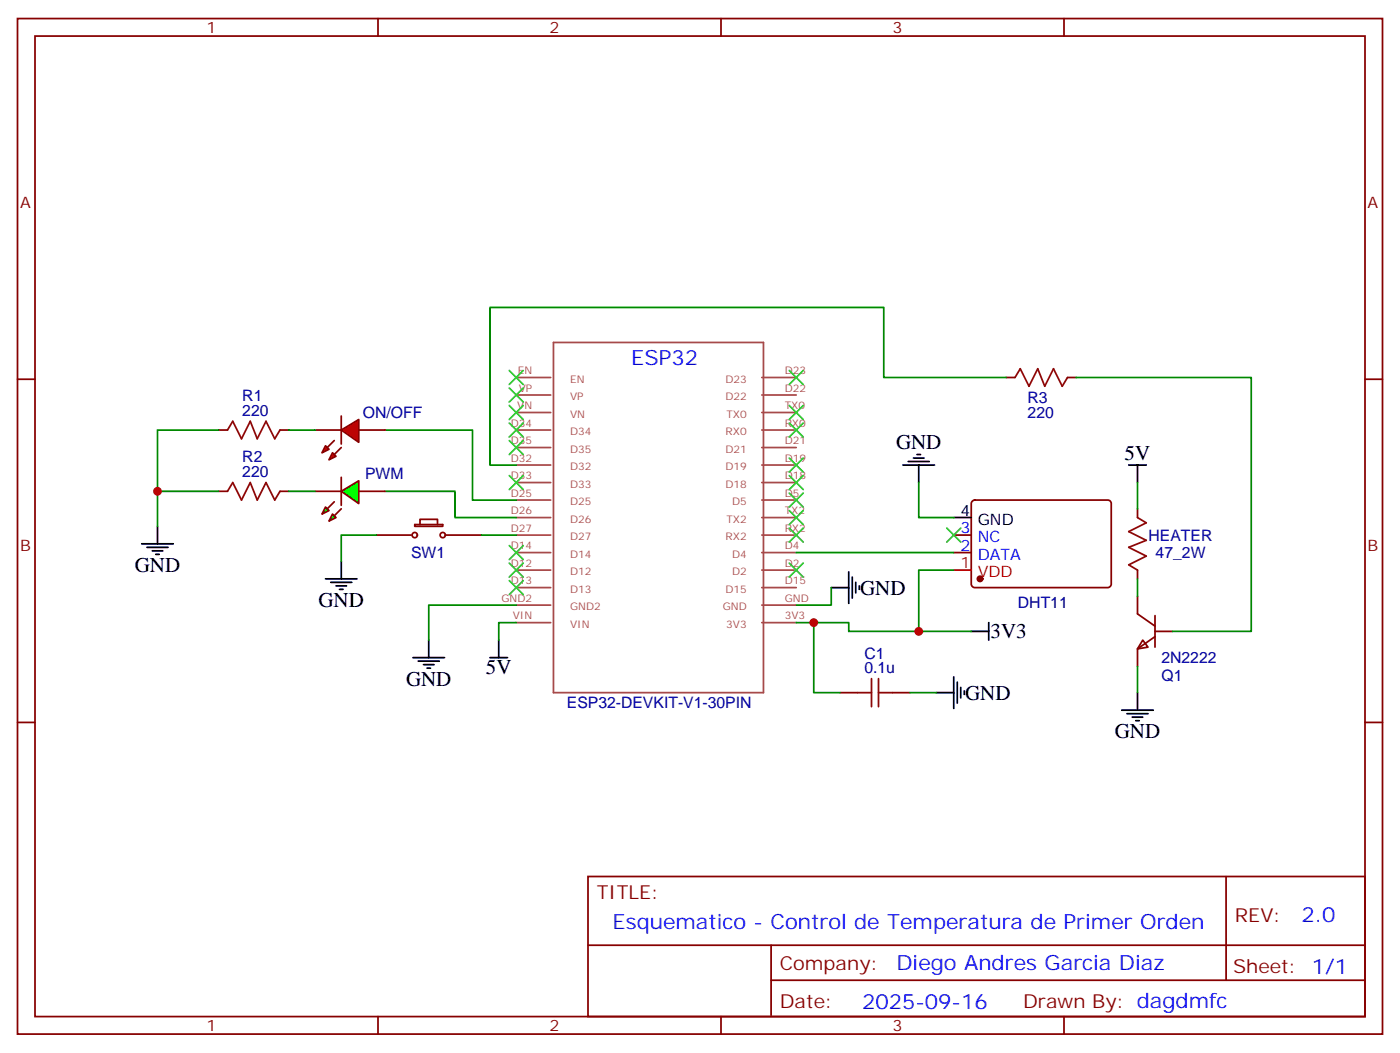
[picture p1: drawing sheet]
<svg xmlns="http://www.w3.org/2000/svg" width="282mm" height="212mm" viewBox="0 0 282 212" stroke-linecap="round" stroke-linejoin="round" font-family="sans-serif">
<g fill="none" stroke="#870000" stroke-width=".35">
<path d="M3.5 3.7h275.2v204.7h-275.2zM7.1 7.3h268.1v197.5h-268.1zM76.2 3.7v3.6M145.3 3.7v3.6M214.5 3.7v3.6M3.5 76.4h3.6M275.2 76.4h3.5M44.1 86.6h1.8M44.1 99h1.8M56.4 86.6h1.8M56.4 99h1.8M75.8 107.8h7.1"/>
<path d="M83.6 105.7h5.7v.3h-5.7zM84.7 105.7v-1.1h3.5v1.1M90 107.8h7M192.3 107.8h3.5M192.3 111.3h3.5M196 101l.5-.2h26.8a.71 .71 0 0 1 .7 .7v16.2a.76 .76 0 0 1-.7 .7h-26.8a.76 .76 0 0 1-.7-.7v-16.2zM169.3 139.6h3.6M179.9 139.6h3.5M3.5 145.6h3.6M275.2 145.6h3.5M118.5 176.6h156.7v28.2h-156.7zM247.2 176.6v20.9"/>
<path d="M118.6 190.4h156.4M155.4 197.5h119.6M155.4 190.4v14.2M76.2 204.8v3.6M145.3 204.8v3.6M214.5 204.8v3.6"/>
<circle cx="83.6" cy="107.8" r=".53"/>
<circle cx="89.3" cy="107.8" r=".53"/>
</g>
<path d="M45.9 86.6l1-1.7 1.8 3.5 1.7-3.5 1.5 3.5 1.7-3.5 1.8 3.5 1-1.8M45.9 99l1-1.8 1.8 3.6 1.7-3.6 1.5 3.6 1.7-3.6 1.8 3.6 1-1.8M172.9 139.6h2.8M175.7 136.7v5.7M177.1 139.6h2.8M177.1 136.7v5.7" fill="none" stroke="#a10000" stroke-width=".35"/>
<g fill="none" stroke="#000" stroke-width=".35">
<path d="M182 93.7h6.4M183.1 93h4.2M184.1 92.3h2.2M184.9 91.6h.7M185.2 93.7v3.5M167.6 118.4h3.5M171.1 115.2v6.4M171.8 116.3v4.2M172.5 117.3v2.2M173.2 118v.7M192.3 104.3h3.5M83.3 132.5h6.3"/>
<path d="M84.3 133.2h4.2M85.4 133.9h2.1M86.1 134.6h.7M86.4 129v3.5M98.8 132.5h3.5M100.5 129v3.5M188.7 139.6h3.6M192.3 136.4v6.3M193 137.4v4.3M193.7 138.5v2.1M194.4 139.2v.7M195.8 127.2h3.5"/>
<path d="M199.3 125.4v3.6"/>
</g>
<circle cx="197.6" cy="116.6" r=".53" fill="#870000" stroke="#870000" stroke-width=".35"/>
<path d="M192.3 114.9h3.5" fill="none" stroke="#f00" stroke-width=".35"/>
<path d="M190.9 106.4l2.8 2.8M193.7 106.4l-2.8 2.8" fill="none" stroke="#3c3" stroke-width=".35"/>
<g fill="none" stroke="#a64a4a" stroke-width=".35">
<path d="M104.1 79.6h6.9M104.1 76.1h6.9M111.6 69h42.3v70.6h-42.3zM153.6 79.6h6.9M153.6 76.1h6.9M104.1 97.2h6.9M104.1 93.7h6.9M104.1 90.2h6.9M104.1 86.6h6.9M104.1 83.1h6.9M153.6 97.2h6.9M153.6 93.7h6.9"/>
<path d="M153.6 90.2h6.9M153.6 86.6h6.9M153.6 83.1h6.9M104.1 118.4h6.9M104.1 114.9h6.9M104.1 111.3h6.9M104.1 107.8h6.9M104.1 104.3h6.9M104.1 100.8h6.9M153.6 118.4h6.9M153.6 114.9h6.9M153.6 111.3h6.9"/>
<path d="M153.6 107.8h6.9M153.6 104.3h6.9M153.6 100.8h6.9M104.1 125.4h6.9M104.1 121.9h6.9M153.6 125.4h6.9M153.6 121.9h6.9"/>
</g>
<path d="M77.6 99h14.1v5.3h12.4M77.6 86.6h17.6v14.2h8.9M185.2 97.2v7.1h7.1M97 107.8h7.1M104.1 121.9h-17.7v7.1M104.1 125.4h-3.6v3.6M164 125.4v14.2h5.3M183.4 139.6h5.3" fill="none" stroke="#008700" stroke-width=".35"/>
<path d="M68.8 99l3.5-2.1v4.6z" fill="#0f0" stroke="#870000" stroke-width=".35"/>
<path d="M68.8 96.2v5.6z" fill="#f00" stroke="#870000" stroke-width=".35"/>
<g fill="#870000" stroke="#870000" stroke-width=".35">
<path d="M68.8 102.5l-1.4 1.4z"/>
<path d="M67.4 101.1l-1.4 1.4z"/>
</g>
<g fill="#0f0" stroke="#870000" stroke-width=".35">
<path d="M67 103.6l.7 .7-1.4 .7z"/>
<path d="M65.6 102.2l.7 .7-1.4 .7z"/>
</g>
<path d="M63.5 99h5.3M72.3 99h5.3" fill="none" stroke="#870000" stroke-width=".35"/>
<g fill="#f00" stroke="#870000" stroke-width=".35">
<path d="M68.8 86.6l3.5-2.1v4.6z"/>
<path d="M68.8 83.8v5.7z"/>
</g>
<g fill="#870000" stroke="#870000" stroke-width=".35">
<path d="M68.8 90.2l-1.4 1.4z"/>
<path d="M67.4 88.8l-1.4 1.4z"/>
</g>
<g fill="#f00" stroke="#870000" stroke-width=".35">
<path d="M67 91.2l.7 .7-1.4 .7z"/>
<path d="M65.6 89.8l.7 .7-1.4 .7z"/>
</g>
<path d="M202.8 76.1h1.8M215.2 76.1h1.8M63.5 86.6h5.3M72.3 86.6h5.3M229.3 102.5v1.8M229.3 114.9v1.7M229.3 120.2v3.5l3.5 2.5M230.4 129l1 1.4-2.1 .3zM232.8 128.3l-3.5 2.4v3.6M232.8 127.2h3.6M232.8 124v6.4" fill="none" stroke="#870000" stroke-width=".35"/>
<g fill="none" stroke="#000" stroke-width=".35">
<path d="M227.5 93.7h3.6M229.3 93.7v3.5M28.6 109.6h6.3M29.6 110.3h4.3M30.7 111h2.1M31.4 111.7h.7M31.7 106v3.6M65.6 116.6h6.4M66.7 117.3h4.2M67.7 118h2.1M68.4 118.7h.7M68.8 113.1v3.5"/>
<path d="M229.3 139.6v3.5M226.1 143.1h6.4M227.2 143.8h4.2M228.2 144.5h2.2M229 145.2h.7"/>
</g>
<g fill="none" stroke="#008700" stroke-width=".35">
<path d="M202.8 76.1h-24.6v-14.2h-79.4v31.8h5.3M217 76.1h35.2v51.1h-15.8M31.7 99h12.4M44.1 86.6h-12.4v19.4M58.2 86.6h5.3M58.2 99h5.3M229.3 97.2v5.3M75.8 107.8h-7v5.3M160.5 111.3h31.8M167.6 118.4v3.5h-7.1M192.3 114.9h-7.1v12.3M229.3 116.6v3.6"/>
<path d="M160.5 125.4h10.6v1.8h24.7M229.3 134.3v5.3"/>
</g>
<path d="M204.6 76.1l1.1-1.8 1.7 3.5 1.8-3.5 1.4 3.5 1.8-3.5 1.7 3.5 1.1-1.7M229.3 104.3l1.8 1-3.6 1.8 3.6 1.8-3.6 1.4 3.6 1.7-3.6 1.8 1.8 1.1" fill="none" stroke="#a10000" stroke-width=".35"/>
<g fill="none" stroke="#3c3" stroke-width=".35">
<path d="M102.7 78.2l2.8 2.8M102.7 74.6l2.8 2.9M105.5 78.2l-2.8 2.8M105.5 74.6l-2.8 2.9M159.1 74.6l2.8 2.9M161.9 74.6l-2.8 2.9M102.7 95.8l2.8 2.8M102.7 88.8l2.8 2.8M102.7 85.2l2.8 2.9M102.7 81.7l2.8 2.8M105.5 95.8l-2.8 2.8M105.5 88.8l-2.8 2.8"/>
<path d="M105.5 85.2l-2.8 2.9M105.5 81.7l-2.8 2.8M159.1 99.3l2.8 2.9M159.1 95.8l2.8 2.8M159.1 92.3l2.8 2.8M159.1 85.2l2.8 2.9M159.1 81.7l2.8 2.8M161.9 99.3l-2.8 2.9M161.9 95.8l-2.8 2.8M161.9 92.3l-2.8 2.8M161.9 85.2l-2.8 2.9M161.9 81.7l-2.8 2.8"/>
<path d="M102.7 117l2.8 2.8M102.7 113.5l2.8 2.8M102.7 109.9l2.8 2.8M105.5 117l-2.8 2.8M105.5 113.5l-2.8 2.8M105.5 109.9l-2.8 2.8M159.1 113.5l2.8 2.8M159.1 106.4l2.8 2.8M159.1 102.9l2.8 2.8M161.9 113.5l-2.8 2.8M161.9 106.4l-2.8 2.8M161.9 102.9l-2.8 2.8"/>
</g>
<g fill="#c00">
<circle cx="31.8" cy="99" r=".88"/>
<circle cx="164" cy="125.4" r=".88"/>
<circle cx="185.2" cy="127.2" r=".88"/>
</g>
<g font-size="4.2" fill="#00f">
<text x="127.2" y="73.5">ESP32</text>
<text x="262.3" y="185.9">2.0</text>
<text x="123.5" y="187.2">Esquematico - Control de Temperatura de Primer Orden</text>
<text x="180.7" y="195.4">Diego Andres Garcia Diaz</text>
<text x="173.8" y="203.2">2025-09-16</text>
</g>
<g font-size="4.2">
<text x="180.6" y="90.5">GND</text>
<text x="226.7" y="92.6">5V</text>
<text x="27.2" y="115.2">GND</text>
<text x="173.4" y="119.8">GND</text>
<text x="64.2" y="122.3">GND</text>
<text x="199.7" y="128.6">3V3</text>
<text x="98" y="135.7">5V</text>
<text x="81.8" y="138.1">GND</text>
<text x="194.6" y="141">GND</text>
<text x="224.7" y="148.7">GND</text>
</g>
<g font-size="3.9" fill="#800">
<text x="120.3" y="181.2">TITLE:</text>
<text x="248.9" y="185.9">REV:</text>
<text x="157.2" y="195.4">Company:</text>
<text x="248.6" y="196">Sheet: 1/1</text>
<text x="157.2" y="203.1">Date:</text>
<text x="206.2" y="203.1">Drawn By: dagdmfc</text>
</g>
<g font-size="3.2" fill="#800">
<text x="41.6" y="6.7">1</text>
<text x="110.8" y="6.7">2</text>
<text x="179.9" y="6.7">3</text>
<text x="4.1" y="41.8">A</text>
<text x="275.7" y="41.8">A</text>
<text x="4.1" y="111">B</text>
<text x="275.7" y="111">B</text>
<text x="41.6" y="207.8">1</text>
<text x="110.8" y="207.8">2</text>
<text x="179.9" y="207.8">3</text>
</g>
<g font-size="3.2" fill="#000080">
<text x="48.8" y="83.8">220</text>
<text x="48.8" y="80.8">R1</text>
<text x="207.2" y="81.2">R3</text>
<text x="73.2" y="84.3">ON/OFF</text>
<text x="207.2" y="84.2">220</text>
<text x="48.8" y="93.1">R2</text>
<text x="48.8" y="96.2">220</text>
<text x="73.6" y="96.6">PWM</text>
<text x="82.9" y="112.5">SW1</text>
<text x="231.5" y="109">HEATER</text>
<text x="233" y="112.4">47_2W</text>
<text x="205.2" y="122.5">DHT11</text>
<text x="174.3" y="135.7">0.1u</text>
<text x="174.3" y="132.7">C1</text>
<text x="234.1" y="133.6">2N2222</text>
<text x="234.2" y="137.2">Q1</text>
<text x="114.3" y="142.7">ESP32-DEVKIT-V1-30PIN</text>
</g>
<g font-size="3.2" fill="#00f">
<text x="193.6" y="107.5">3</text>
<text x="193.6" y="111">2</text>
<text x="197.1" y="112.7">DATA</text>
<text x="197.1" y="109.2">NC</text>
</g>
<g font-size="3.2">
<text x="193.6" y="103.9">4</text>
<text x="197.1" y="105.7">GND</text>
</g>
<g font-size="3.2" fill="#f00">
<text x="193.6" y="114.5">1</text>
<text x="197.1" y="116.3">VDD</text>
</g>
<g font-size="2.1" fill="#a54b4b">
<text x="104.4" y="75.4">EN</text>
<text x="114.9" y="77.1">EN</text>
<text x="146.2" y="77.1">D23</text>
<text x="158.2" y="75.4">D23</text>
<text x="104.3" y="82.4">VN</text>
<text x="104.6" y="78.9">VP</text>
<text x="114.9" y="80.6">VP</text>
<text x="146.2" y="80.6">D22</text>
<text x="158.2" y="82.4">TX0</text>
<text x="158.2" y="78.9">D22</text>
<text x="103" y="89.5">D35</text>
<text x="103" y="85.9">D34</text>
<text x="114.9" y="87.7">D34</text>
<text x="114.9" y="84.2">VN</text>
<text x="146.3" y="87.7">RX0</text>
<text x="146.4" y="84.2">TX0</text>
<text x="158.2" y="89.5">D21</text>
<text x="158.2" y="85.9">RX0</text>
<text x="103" y="93">D32</text>
<text x="114.9" y="94.7">D32</text>
<text x="114.9" y="91.2">D35</text>
<text x="146.2" y="94.7">D19</text>
<text x="146.2" y="91.2">D21</text>
<text x="158.2" y="93">D19</text>
<text x="103" y="100.1">D25</text>
<text x="103" y="96.5">D33</text>
<text x="114.9" y="101.8">D25</text>
<text x="114.9" y="98.3">D33</text>
<text x="146.2" y="98.3">D18</text>
<text x="147.6" y="101.8">D5</text>
<text x="158.2" y="100.1">D5</text>
<text x="158.2" y="96.5">D18</text>
<text x="103" y="107.1">D27</text>
<text x="103" y="103.6">D26</text>
<text x="114.9" y="105.3">D26</text>
<text x="146.4" y="105.3">TX2</text>
<text x="158.2" y="107.1">RX2</text>
<text x="158.2" y="103.6">TX2</text>
<text x="103" y="110.6">D14</text>
<text x="114.9" y="112.4">D14</text>
<text x="114.9" y="108.8">D27</text>
<text x="146.3" y="108.8">RX2</text>
<text x="147.6" y="112.4">D4</text>
<text x="158.2" y="110.6">D4</text>
<text x="103" y="117.7">D13</text>
<text x="103" y="114.2">D12</text>
<text x="114.9" y="119.4">D13</text>
<text x="114.9" y="115.9">D12</text>
<text x="146.2" y="119.4">D15</text>
<text x="147.6" y="115.9">D2</text>
<text x="158.2" y="117.7">D15</text>
<text x="158.2" y="114.2">D2</text>
<text x="101.1" y="121.2">GND2</text>
<text x="103.4" y="124.8">VIN</text>
<text x="114.9" y="123">GND2</text>
<text x="145.7" y="123">GND</text>
<text x="158.2" y="124.8">3V3</text>
<text x="158.2" y="121.2">GND</text>
<text x="114.9" y="126.5">VIN</text>
<text x="146.4" y="126.5">3V3</text>
</g>
</svg>
